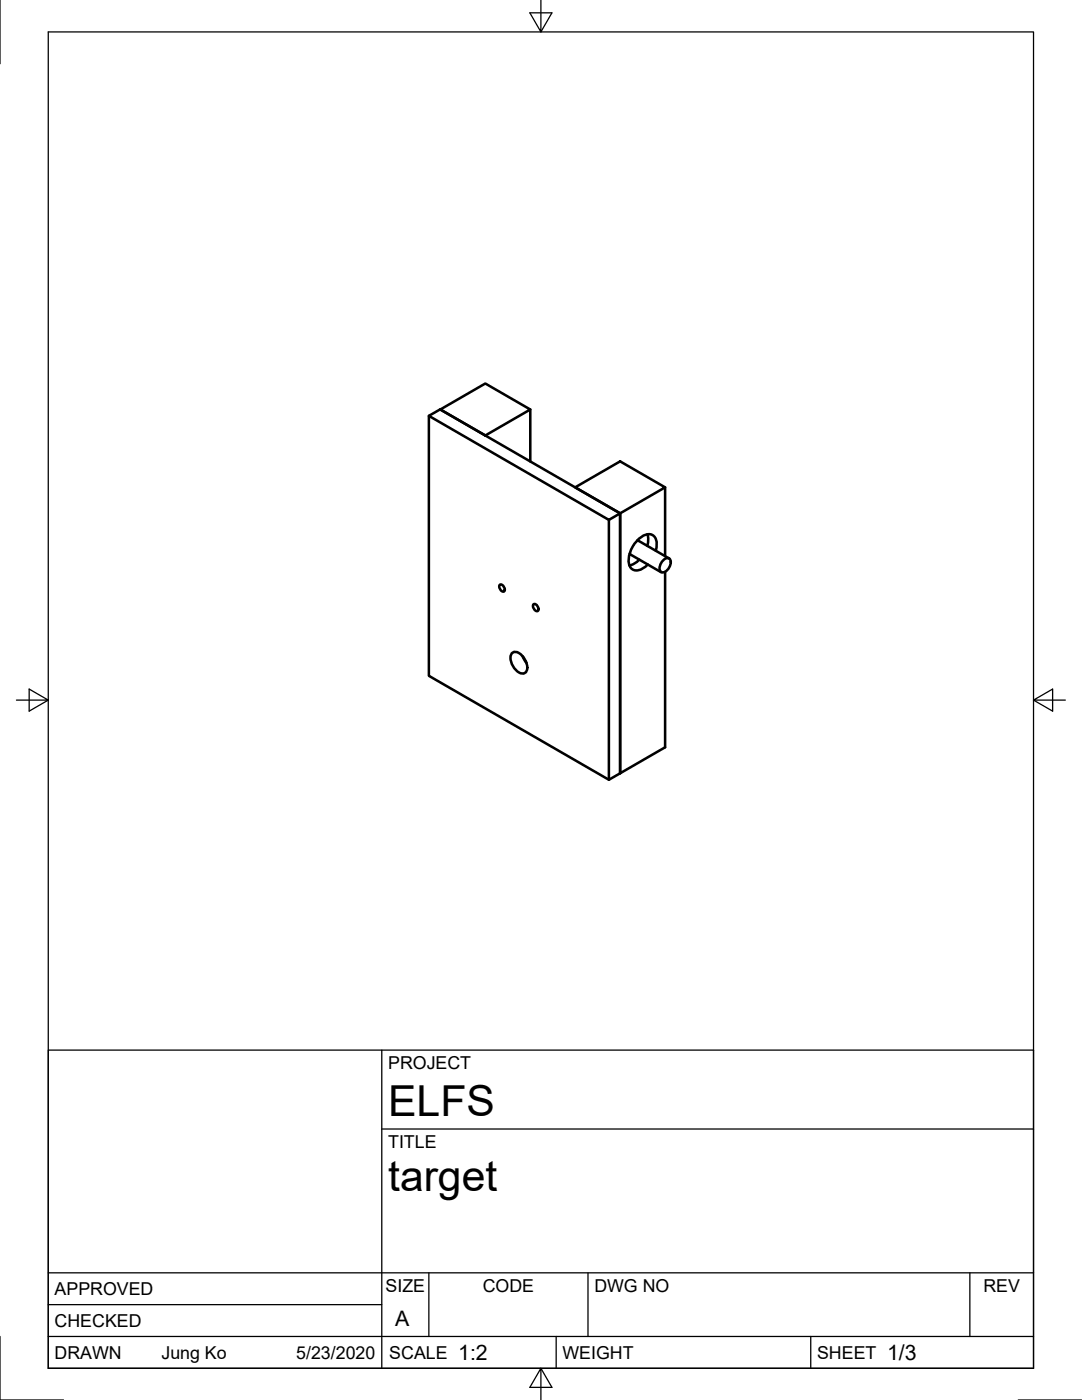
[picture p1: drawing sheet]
<svg xmlns="http://www.w3.org/2000/svg" width="216mm" height="279mm" viewBox="0 0 216 279" stroke-linecap="round" stroke-linejoin="round" font-family="sans-serif">
<!-- layer: Visible -->
<g fill="none" stroke="#000" stroke-width=".51">
<path d="M85.6 83l35.9 20.8 2.2-1.4v51.9l-2.2 1.3-35.9-20.7v-51.9l2.2-1.3 35.9 20.7v51.9l9-5.2v-35M87.9 81.7l8.9-5.2 9 5.2-9 5.2zM105.8 81.7v10.4M114.8 97.3l8.9-5.2 9 5.2-9 5.1zM132.7 97.3v13.7M99.8 116.7a.92 .92 0 0 1 .8 1.3 .92 .92 0 0 1-.8-1.3zM121.5 103.8v51.8M125.6 110.5l.2 .1M125.8 110.6l6.1 3.6M127.2 107.8l6.3 3.6M127.6 111.7l-.8 .6-1.2 .6M129.2 106.6l.1 1.3-.1 1"/>
<path d="M130.9 109.9a2.64 2.64 0 0 0-.7-3.1 2.72 2.72 0 0 0-3 1 5.3 5.3 0 0 0-1.6 5.1 1.65 1.65 0 0 0 2.6 .6l1.1-.8M132.4 111.8a.82 .82 0 0 1 1.4 0 2.04 2.04 0 0 1-1.7 2.4 1.36 1.36 0 0 1 0-2.1zM102.1 130.4a1.19 1.19 0 0 1 1.9 .2 3.2 3.2 0 0 1 1 3.5 1.19 1.19 0 0 1-1.9-.2 3.2 3.2 0 0 1-1-3.5zM104.3 130.9l.8 1.4M106.5 120.6a.92 .92 0 0 1 .8 1.3 .92 .92 0 0 1-.8-1.3z"/>
</g>
<!-- layer: Border -->
<path d="M0 0v12.7M9.6 6.4h196.6v266.7h-196.6zM107.9 0v6.4l-2.2-3.8h4.4l-2.2 3.8M3.3 139.7h6.3l-3.8-2.2v4.4l3.8-2.2M206.2 139.7l3.8 2.2v-4.4l-3.8 2.2h6.4M0 266.7v12.7h12.7M107.9 273.1l2.2 3.8h-4.4l2.2-3.8v6.3M203.2 279.4h12.7" fill="none" stroke="#000" stroke-width=".25"/>
<!-- layer: Titleblock -->
<path d="M9.6 209.6h196.6v63.5h-196.6zM76.2 209.6v63.5M76.2 225.3h130M9.6 254h196.6M85.6 254v12.7M117.3 254v12.7M193.5 254v12.7M9.6 266.7h196.6M9.6 260.4h66.6M111 266.7v6.4M161.8 266.7v6.4" fill="none" stroke="#000" stroke-width=".25"/>
<g font-size="8.5">
<text x="77.4" y="222.8">ELFS</text>
<text x="77.4" y="237.8">target</text>
</g>
<g font-size="4.3">
<text x="78.9" y="264.5">A</text>
<text x="91.4" y="271.4">1:2</text>
<text x="177" y="271.4">1/3</text>
</g>
<g font-size="3.5">
<text x="77.4" y="213.4">PROJECT</text>
<text x="77.4" y="229.1">TITLE</text>
<text x="76.9" y="257.8">SIZE</text>
<text x="96.3" y="257.8">CODE</text>
<text x="118.6" y="257.8">DWG NO</text>
<text x="196.2" y="257.8">REV</text>
<text x="10.9" y="258.5">APPROVED</text>
<text x="10.9" y="264.8">CHECKED</text>
<text x="10.9" y="271.2">DRAWN</text>
<text x="32.2" y="271.2">Jung Ko</text>
<text x="59.1" y="271.2">5/23/2020</text>
<text x="77.7" y="271.2">SCALE</text>
<text x="112.2" y="271.2">WEIGHT</text>
<text x="163" y="271.2">SHEET</text>
</g>
</svg>
